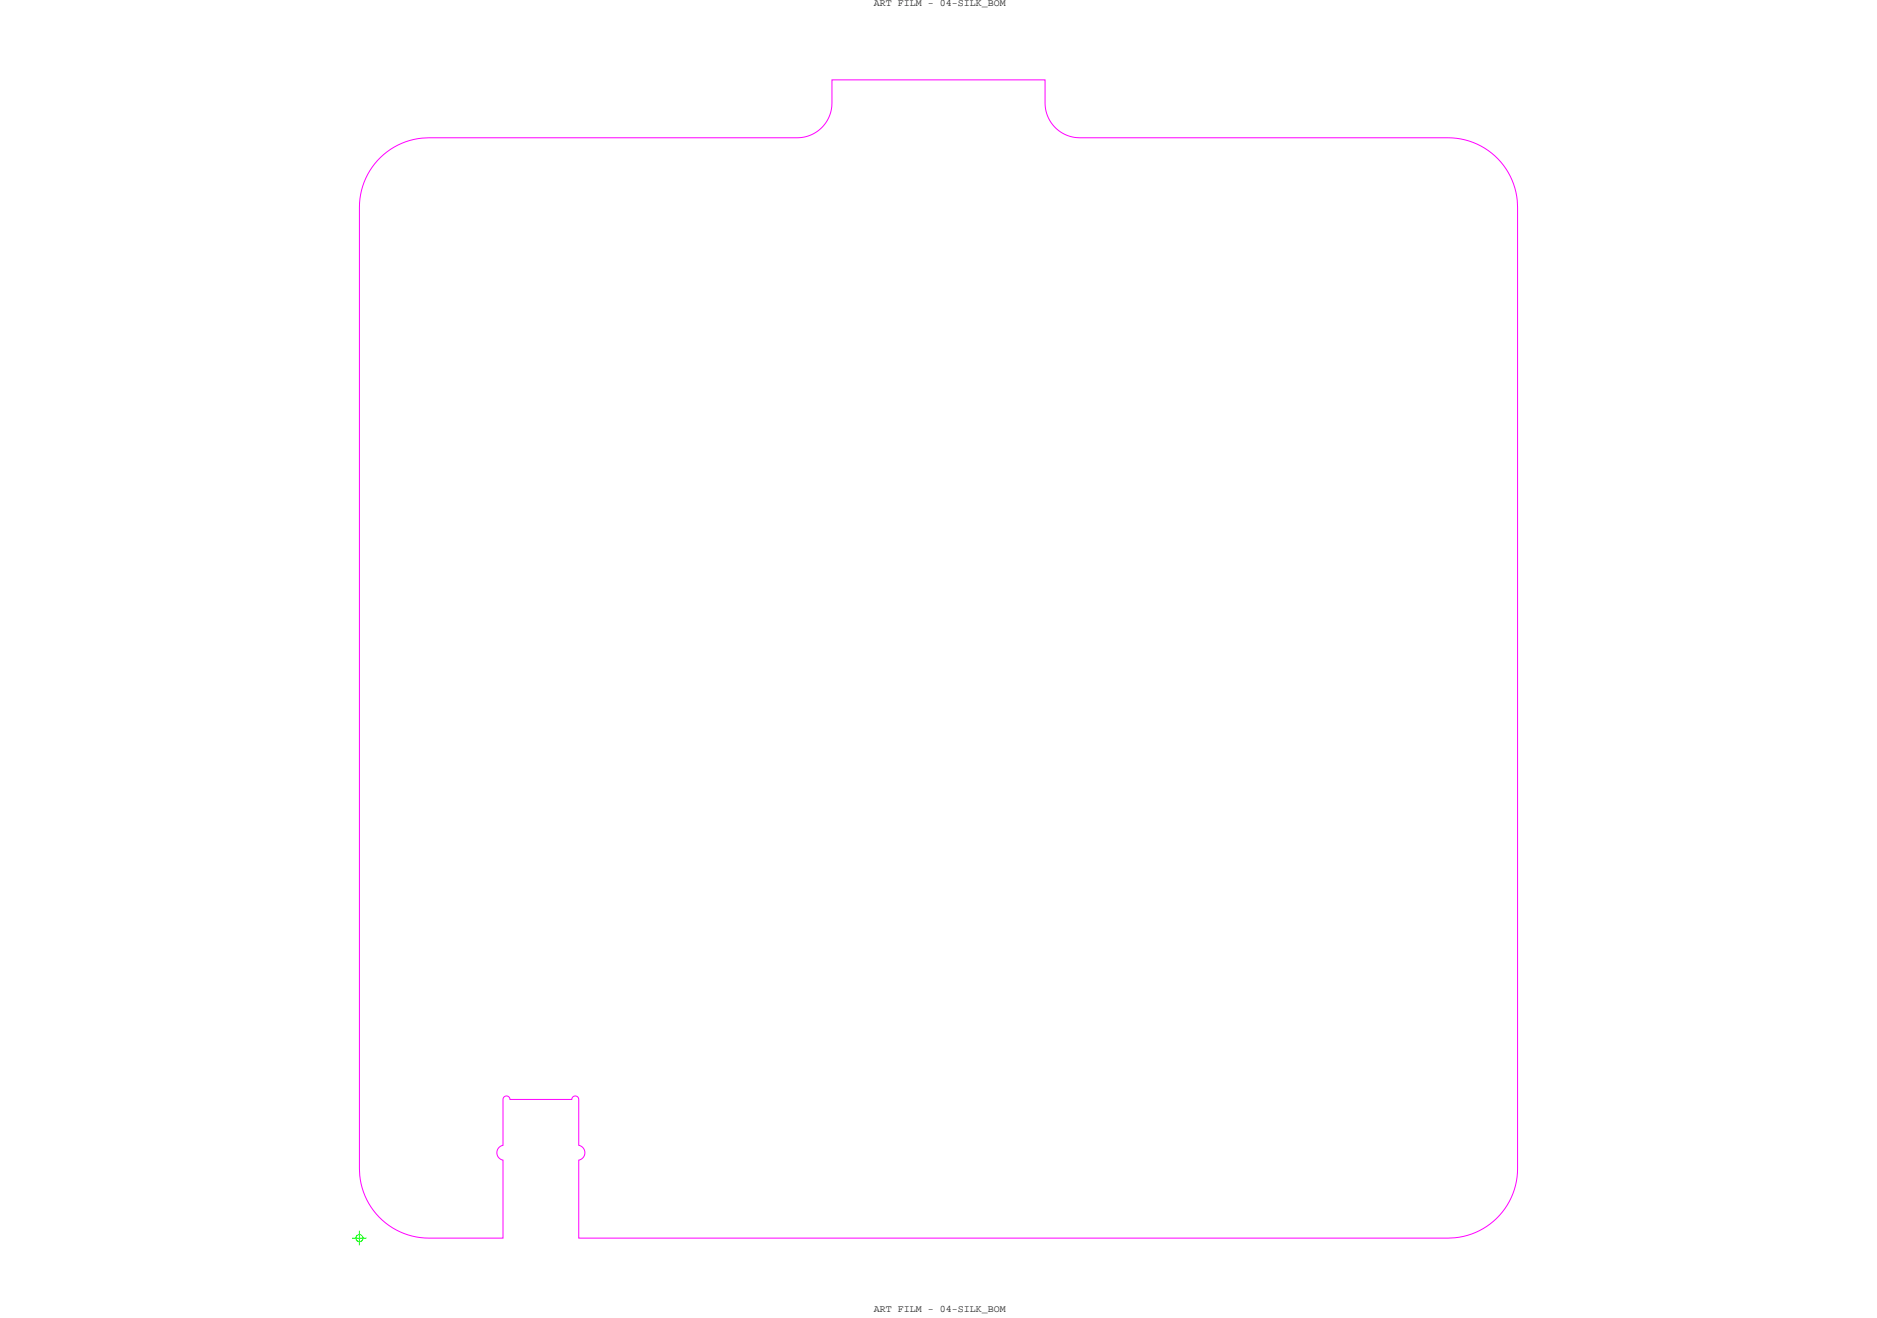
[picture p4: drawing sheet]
<svg xmlns="http://www.w3.org/2000/svg" width="298mm" height="210mm" viewBox="0 0 298 210" stroke-linecap="round" stroke-linejoin="round" font-family="sans-serif">
<!-- layer: Board Outline -->
<path d="M60.5 25a11.1 11.1 0 0 1 7.7-3.1h58.6a5.5 5.5 0 0 0 5.5-5.5v-3.7h33.9v3.7a5.5 5.5 0 0 0 5.5 5.5h58.6a11 11 0 0 1 11 11.1v152.8a11 11 0 0 1-11 11.1h-138.3v-12.5a1.2 1.2 0 0 0 1-1.1 1.2 1.2 0 0 0-1-1.2v-7.3l-.1-.4-.4-.2-.4 .2-.2 .4h-9.8l-.3-.5-.3-.1-.3 .1-.2 .5v7.3a1.2 1.2 0 0 0-1 1.2 1.2 1.2 0 0 0 1 1.1v12.5h-11.8a11 11 0 0 1-11.1-11.1v-152.8a11.1 11.1 0 0 1 3.4-8z" fill="none" stroke="#f0f" stroke-width=".16"/>
<!-- layer: Drawing Origin -->
<g fill="none" stroke="#0f0" stroke-width=".16">
<path d="M56 196.9h2.3M57.1 195.7v2.3"/>
<circle cx="57.1" cy="196.9" r=".57"/>
</g>
<g font-size="1.6" fill="#262626">
<text x="138.9" y=".9">ART FILM - 04-SILK_BOM</text>
<text x="138.9" y="208.6">ART FILM - 04-SILK_BOM</text>
</g>
</svg>
